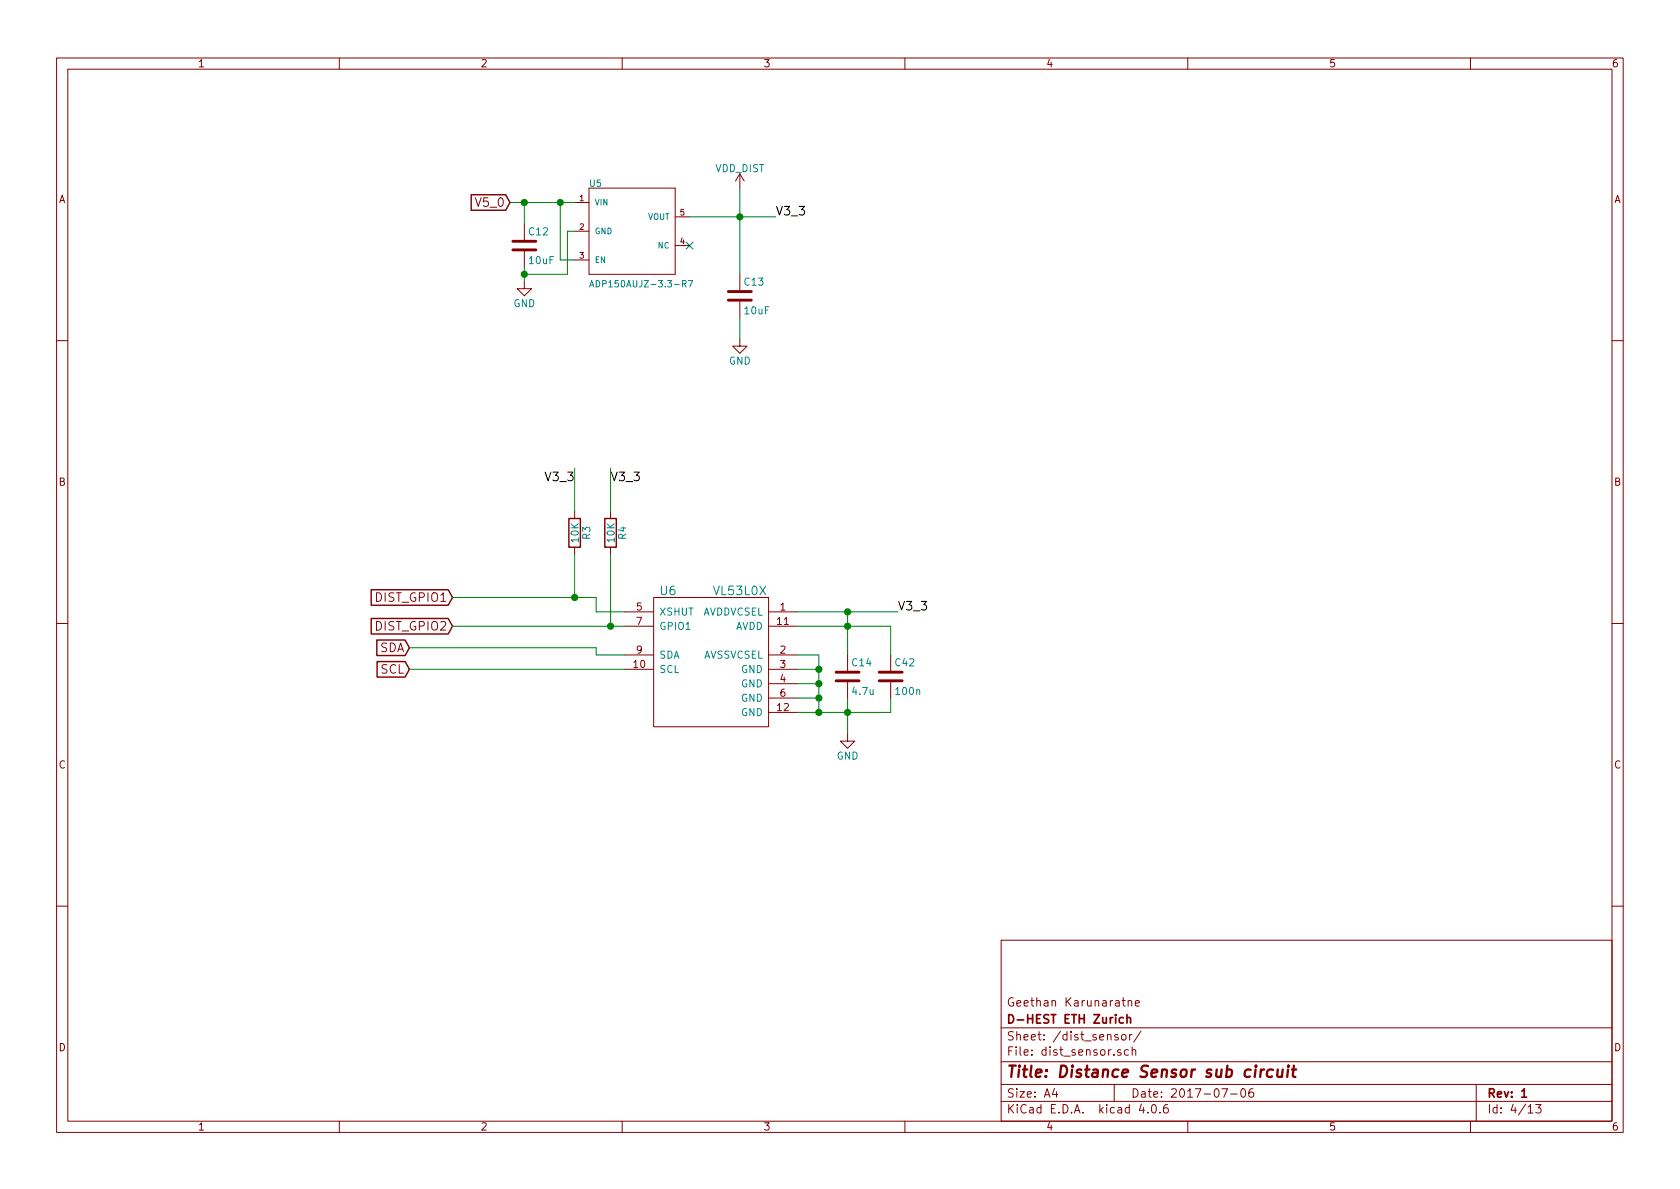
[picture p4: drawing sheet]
EESchema Schematic File Version 2
LIBS:camprj_kicad-rescue
LIBS:power
LIBS:device
LIBS:transistors
LIBS:conn
LIBS:linear
LIBS:regul
LIBS:74xx
LIBS:cmos4000
LIBS:adc-dac
LIBS:memory
LIBS:xilinx
LIBS:microcontrollers
LIBS:dsp
LIBS:microchip
LIBS:analog_switches
LIBS:motorola
LIBS:texas
LIBS:intel
LIBS:audio
LIBS:interface
LIBS:opto
LIBS:105028-1001
LIBS:mynew_lib
LIBS:leptonBreakoutV4
LIBS:_sensors
LIBS:MAX1599
LIBS:TI_battery
LIBS:switches
LIBS:camprj_kicad-cache
EELAYER 25 0
EELAYER END
$Descr A4 11693 8268
encoding utf-8
Sheet 4 13
Title "Distance Sensor sub circuit"
Date "2017-07-06"
Rev "1"
Comp "D-HEST ETH Zurich"
Comment1 "Geethan Karunaratne"
Comment2 ""
Comment3 ""
Comment4 ""
$EndDescr
$Comp
L VL53L0X U6
U 1 1
P 4950 4650
F 0 "U6" H 5250 5200 60  0000 C CNN
F 1 "VL53L0X" H 4750 5200 60  0000 C CNN
F 2 "Myfootprints:Optical_LGA12" H 5000 4600 60  0001 C CNN
F 3 "http://www.mouser.com/ds/2/389/en.DM00279086-952611.pdf" H 5000 4600 60  0001 C CNN
F 4 "http://eu.mouser.com/ProductDetail/STMicroelectronics/VL53L0CXV0DH-1/?qs=dTJS0cRn7ojtsK3C9%252bTaSw%3d%3d" H 4950 4650 60  0001 C CNN "Buy Link"
	1    4950 4650
	-1   0    0    -1  
$EndComp
Text GLabel 2850 4500 0    60   Input ~ 0
SDA
Text GLabel 2850 4650 0    60   Input ~ 0
SCL
Text GLabel 3150 4150 0    60   Input ~ 0
DIST_GPIO1
Text GLabel 3150 4350 0    60   Input ~ 0
DIST_GPIO2
$Comp
L R R4
U 1 1
P 4250 3700
F 0 "R4" V 4330 3700 50  0000 C CNN
F 1 "10K" V 4250 3700 50  0000 C CNN
F 2 "Resistors_SMD:R_0603_HandSoldering" V 4180 3700 50  0001 C CNN
F 3 "" H 4250 3700 50  0001 C CNN
	1    4250 3700
	1    0    0    -1  
$EndComp
$Comp
L R R3
U 1 1
P 4000 3700
F 0 "R3" V 4080 3700 50  0000 C CNN
F 1 "10K" V 4000 3700 50  0000 C CNN
F 2 "Resistors_SMD:R_0603_HandSoldering" V 3930 3700 50  0001 C CNN
F 3 "" H 4000 3700 50  0001 C CNN
	1    4000 3700
	1    0    0    -1  
$EndComp
Text Label 4250 3350 0    60   ~ 0
V3_3
Text Label 4000 3350 2    60   ~ 0
V3_3
$Comp
L LEPTONCUSTOM_ADP150TSOT-5 U5
U 1 1
P 4400 1600
F 0 "U5" H 4100 1910 45  0000 L BNN
F 1 "ADP150AUJZ-3.3-R7" H 4100 1210 45  0000 L BNN
F 2 "TO_SOT_Packages_SMD:TSOT-23-5_HandSoldering" H 4430 1750 20  0001 C CNN
F 3 "http://www.mouser.com/ds/2/609/ADP150-773560.pdf" H 4400 1600 60  0001 C CNN
F 4 "http://eu.mouser.com/ProductDetail/Analog-Devices/ADP150AUJZ-33-R7/?qs=WIvQP4zGanjNlX1MqHWsFA%3D%3D" H 4400 1600 60  0001 C CNN "Buy Link"
	1    4400 1600
	1    0    0    -1  
$EndComp
$Comp
L C C13
U 1 1
P 5150 2050
F 0 "C13" H 5175 2150 50  0000 L CNN
F 1 "10uF" H 5175 1950 50  0000 L CNN
F 2 "Capacitors_SMD:C_0603_HandSoldering" H 5188 1900 50  0001 C CNN
F 3 "" H 5150 2050 50  0001 C CNN
	1    5150 2050
	1    0    0    -1  
$EndComp
$Comp
L GND #PWR021
U 1 1
P 5150 2350
F 0 "#PWR021" H 5150 2100 50  0001 C CNN
F 1 "GND" H 5150 2200 50  0000 C CNN
F 2 "" H 5150 2350 50  0001 C CNN
F 3 "" H 5150 2350 50  0001 C CNN
	1    5150 2350
	1    0    0    -1  
$EndComp
Text Label 5400 1500 0    60   ~ 0
V3_3
Text GLabel 3550 1400 0    60   Input ~ 0
V5_0
$Comp
L C C12
U 1 1
P 3650 1700
F 0 "C12" H 3675 1800 50  0000 L CNN
F 1 "10uF" H 3675 1600 50  0000 L CNN
F 2 "Capacitors_SMD:C_0603_HandSoldering" H 3688 1550 50  0001 C CNN
F 3 "" H 3650 1700 50  0001 C CNN
	1    3650 1700
	1    0    0    -1  
$EndComp
$Comp
L GND #PWR022
U 1 1
P 3650 1950
F 0 "#PWR022" H 3650 1700 50  0001 C CNN
F 1 "GND" H 3650 1800 50  0000 C CNN
F 2 "" H 3650 1950 50  0001 C CNN
F 3 "" H 3650 1950 50  0001 C CNN
	1    3650 1950
	1    0    0    -1  
$EndComp
$Comp
L C C14
U 1 1
P 5900 4700
F 0 "C14" H 5925 4800 50  0000 L CNN
F 1 "4.7u" H 5925 4600 50  0000 L CNN
F 2 "Capacitors_SMD:C_0603_HandSoldering" H 5938 4550 50  0001 C CNN
F 3 "" H 5900 4700 50  0001 C CNN
	1    5900 4700
	1    0    0    -1  
$EndComp
$Comp
L GND #PWR023
U 1 1
P 5900 5100
F 0 "#PWR023" H 5900 4850 50  0001 C CNN
F 1 "GND" H 5900 4950 50  0000 C CNN
F 2 "" H 5900 5100 50  0001 C CNN
F 3 "" H 5900 5100 50  0001 C CNN
	1    5900 5100
	1    0    0    -1  
$EndComp
Text Label 6250 4250 0    60   ~ 0
V3_3
$Comp
L VDD_DIST #PWR024
U 1 1
P 5150 1300
F 0 "#PWR024" H 5150 1150 50  0001 C CNN
F 1 "VDD_DIST" H 5150 1440 50  0000 C CNN
F 2 "" H 5150 1300 50  0001 C CNN
F 3 "" H 5150 1300 50  0001 C CNN
	1    5150 1300
	1    0    0    -1  
$EndComp
NoConn ~ 4800 1700
$Comp
L C C42
U 1 1
P 6200 4700
F 0 "C42" H 6225 4800 50  0000 L CNN
F 1 "100n" H 6225 4600 50  0000 L CNN
F 2 "Capacitors_SMD:C_0603_HandSoldering" H 6238 4550 50  0001 C CNN
F 3 "" H 6200 4700 50  0001 C CNN
	1    6200 4700
	1    0    0    -1  
$EndComp
Wire Wire Line
	2850 4500 4150 4500
Wire Wire Line
	4150 4500 4150 4550
Wire Wire Line
	4150 4550 4350 4550
Wire Wire Line
	2850 4650 4350 4650
Wire Wire Line
	3150 4350 4350 4350
Wire Wire Line
	3150 4150 4150 4150
Wire Wire Line
	4150 4150 4150 4250
Wire Wire Line
	4150 4250 4350 4250
Wire Wire Line
	4000 4150 4000 3850
Connection ~ 4000 4150
Wire Wire Line
	4250 4350 4250 3850
Connection ~ 4250 4350
Wire Wire Line
	4000 3550 4000 3250
Wire Wire Line
	4250 3550 4250 3250
Wire Wire Line
	4800 1500 5400 1500
Wire Wire Line
	5150 1300 5150 1900
Connection ~ 5150 1500
Wire Wire Line
	3550 1400 4000 1400
Wire Wire Line
	4000 1800 3900 1800
Wire Wire Line
	3900 1800 3900 1400
Connection ~ 3900 1400
Wire Wire Line
	3650 1550 3650 1400
Connection ~ 3650 1400
Wire Wire Line
	3650 1850 3650 1950
Wire Wire Line
	4000 1600 3950 1600
Wire Wire Line
	3950 1600 3950 1900
Wire Wire Line
	3950 1900 3650 1900
Connection ~ 3650 1900
Wire Wire Line
	5900 4850 5900 5100
Wire Wire Line
	5550 4550 5700 4550
Wire Wire Line
	5700 4550 5700 4950
Wire Wire Line
	5550 4950 6200 4950
Connection ~ 5900 4950
Connection ~ 5700 4950
Wire Wire Line
	5550 4850 5700 4850
Connection ~ 5700 4850
Wire Wire Line
	5550 4750 5700 4750
Connection ~ 5700 4750
Wire Wire Line
	5550 4650 5700 4650
Connection ~ 5700 4650
Wire Wire Line
	5550 4350 6200 4350
Wire Wire Line
	5900 4250 5900 4550
Wire Wire Line
	5550 4250 6250 4250
Connection ~ 5900 4350
Connection ~ 5900 4250
Wire Wire Line
	5150 2200 5150 2350
Wire Wire Line
	6200 4350 6200 4550
Wire Wire Line
	6200 4950 6200 4850
$EndSCHEMATC
